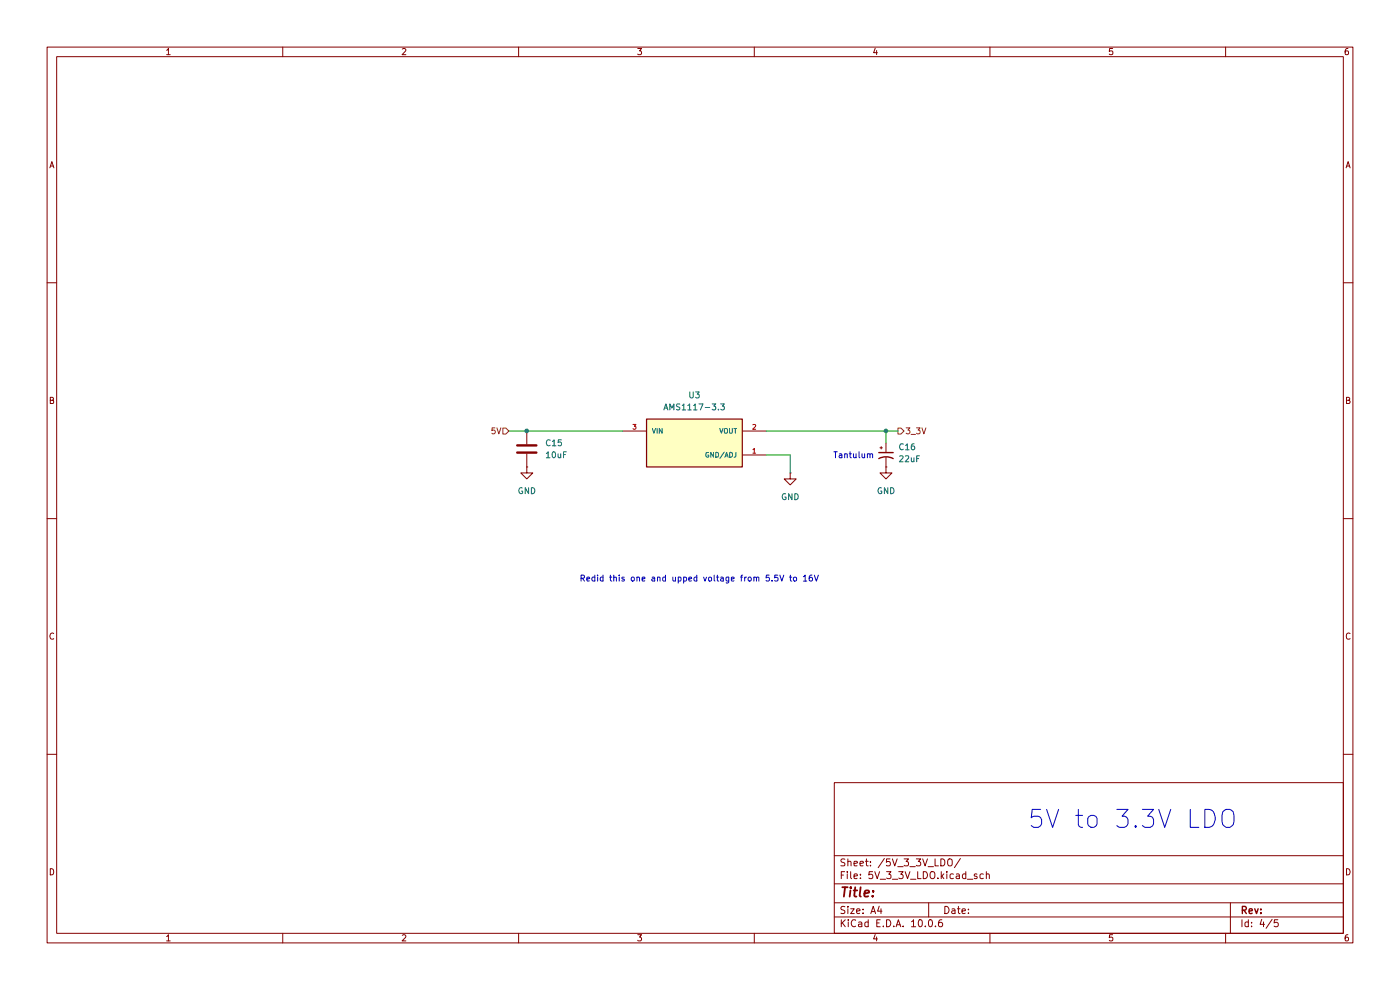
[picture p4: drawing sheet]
(kicad_sch
 (version 20260306)
 (generator "eeschema")
 (generator_version "10.0")
 (paper "A4")
 (lib_symbols
  (symbol "Device:C"
   (pin_numbers (hide yes))
   (pin_names
    (offset 0.254)) (exclude_from_sim no) (in_bom yes) (on_board yes)
   (in_pos_files yes)
   (duplicate_pin_numbers_are_jumpers no)
   (property "Reference" "C" (at 0.635 2.54 0) (show_name no) (do_not_autoplace no) (effects (font (size 1.27 1.27)) (justify left)))
   (property "Value" "C" (at 0.635 -2.54 0) (show_name no) (do_not_autoplace no) (effects (font (size 1.27 1.27)) (justify left)))
   (property "Footprint" "" (at 0.9652 -3.81 0) (show_name no) (do_not_autoplace no) (hide yes) (effects (font (size 1.27 1.27))))
   (property "Datasheet" "" (at 0 0 0) (show_name no) (do_not_autoplace no) (hide yes) (effects (font (size 1.27 1.27))))
   (property "Description" "Unpolarized capacitor" (at 0 0 0) (show_name no) (do_not_autoplace no) (hide yes) (effects (font (size 1.27 1.27))))
   (symbol "C_0_1"
    (polyline (pts (xy -2.032 0.762) (xy 2.032 0.762)) (stroke (width 0.508) (type default)) (fill (type none)))
    (polyline (pts (xy -2.032 -0.762) (xy 2.032 -0.762)) (stroke (width 0.508) (type default)) (fill (type none))))
   (symbol "C_1_1"
    (pin passive line (at 0 3.81 270) (length 2.794) (name "" (effects (font (size 1.27 1.27)))) (number "1" (effects (font (size 1.27 1.27)))))
    (pin passive line (at 0 -3.81 90) (length 2.794) (name "" (effects (font (size 1.27 1.27)))) (number "2" (effects (font (size 1.27 1.27))))))
   (embedded_fonts no))
  (symbol "Device:C_Polarized_Small_US"
   (pin_numbers (hide yes))
   (pin_names
    (offset 0.254) (hide yes)) (exclude_from_sim no) (in_bom yes) (on_board yes)
   (in_pos_files yes)
   (duplicate_pin_numbers_are_jumpers no)
   (property "Reference" "C" (at 0.254 1.778 0) (show_name no) (do_not_autoplace no) (effects (font (size 1.27 1.27)) (justify left)))
   (property "Value" "C_Polarized_Small_US" (at 0.254 -2.032 0) (show_name no) (do_not_autoplace no) (effects (font (size 1.27 1.27)) (justify left)))
   (property "Footprint" "" (at 0 0 0) (show_name no) (do_not_autoplace no) (hide yes) (effects (font (size 1.27 1.27))))
   (property "Datasheet" "" (at 0 0 0) (show_name no) (do_not_autoplace no) (hide yes) (effects (font (size 1.27 1.27))))
   (property "Description" "Polarized capacitor, small US symbol" (at 0 0 0) (show_name no) (do_not_autoplace no) (hide yes) (effects (font (size 1.27 1.27))))
   (symbol "C_Polarized_Small_US_0_1"
    (polyline (pts (xy -1.524 0.508) (xy 1.524 0.508)) (stroke (width 0.3048) (type default)) (fill (type none)))
    (polyline (pts (xy -1.27 1.524) (xy -0.762 1.524)) (stroke (width 0) (type default)) (fill (type none)))
    (polyline (pts (xy -1.016 1.27) (xy -1.016 1.778)) (stroke (width 0) (type default)) (fill (type none)))
    (arc (start -1.524 -0.762) (mid 0 -0.3734) (end 1.524 -0.762) (stroke (width 0.3048) (type default)) (fill (type none))))
   (symbol "C_Polarized_Small_US_1_1"
    (pin passive line (at 0 2.54 270) (length 2.032) (name "" (effects (font (size 1.27 1.27)))) (number "1" (effects (font (size 1.27 1.27)))))
    (pin passive line (at 0 -2.54 90) (length 2.032) (name "" (effects (font (size 1.27 1.27)))) (number "2" (effects (font (size 1.27 1.27))))))
   (embedded_fonts no))
  (symbol "PDB:AMS1117-3.3"
   (pin_names
    (offset 1.016)) (exclude_from_sim no) (in_bom yes) (on_board yes)
   (in_pos_files yes)
   (duplicate_pin_numbers_are_jumpers no)
   (property "Reference" "U" (at -10.16 5.588 0) (show_name no) (do_not_autoplace no) (effects (font (size 1.27 1.27)) (justify left bottom)))
   (property "Value" "AMS1117-3.3" (at -10.16 -8.128 0) (show_name no) (do_not_autoplace no) (effects (font (size 1.27 1.27)) (justify left bottom)))
   (property "Footprint" "AMS1117-3.3:SOT229P700X180-4N" (at 0 0 0) (show_name no) (do_not_autoplace no) (hide yes) (effects (font (size 1.27 1.27)) (justify bottom)))
   (property "Datasheet" "https://s3.amazonaws.com/snapeda/datasheet/AMS1117-33_Advanced_Monolithic_Systems.pdf" (at 0 0 0) (show_name no) (do_not_autoplace no) (hide yes) (effects (font (size 1.27 1.27)) (justify bottom)))
   (property "Description" "IC" (at 0 0 0) (show_name no) (do_not_autoplace no) (hide yes) (effects (font (size 1.27 1.27)) (justify bottom)))
   (property "DATASHEET_URL" "https://s3.amazonaws.com/snapeda/datasheet/AMS1117-33_Advanced_Monolithic_Systems.pdf" (at 0 0 0) (show_name no) (do_not_autoplace no) (hide yes) (effects (font (size 1.27 1.27)) (justify bottom)))
   (property "MANUFACTURER" "ams AG" (at 0 0 0) (show_name no) (do_not_autoplace no) (hide yes) (effects (font (size 1.27 1.27)) (justify bottom)))
   (property "MAXIMUM_PACKAGE_HEIGHT" "1.8 mm" (at 0 0 0) (show_name no) (do_not_autoplace no) (hide yes) (effects (font (size 1.27 1.27)) (justify bottom)))
   (property "MPN" "AMS1117-3.3" (at 0 0 0) (show_name no) (do_not_autoplace no) (hide yes) (effects (font (size 1.27 1.27)) (justify bottom)))
   (property "Package" "SOT-223 Seeed Technology" (at 0 0 0) (show_name no) (do_not_autoplace no) (hide yes) (effects (font (size 1.27 1.27)) (justify bottom)))
   (property "SNAPEDA_PACKAGE_ID" "71280" (at 0 0 0) (show_name no) (do_not_autoplace no) (hide yes) (effects (font (size 1.27 1.27)) (justify bottom)))
   (property "SOURCE_URL" "https://www.snapeda.com/parts/AMS1117-3.3/ams/view-part/" (at 0 0 0) (show_name no) (do_not_autoplace no) (hide yes) (effects (font (size 1.27 1.27)) (justify bottom)))
   (property "STANDARD" "IPC 7351B" (at 0 0 0) (show_name no) (do_not_autoplace no) (hide yes) (effects (font (size 1.27 1.27)) (justify bottom)))
   (symbol "AMS1117-3.3_0_0"
    (rectangle (start -10.16 -5.08) (end 10.16 5.08) (stroke (width 0.254) (type default)) (fill (type background)))
    (pin power_in line (at 15.24 -2.54 180) (length 5.08) (name "GND/ADJ" (effects (font (size 1.016 1.016)))) (number "1" (effects (font (size 1.016 1.016)))))
    (pin output line (at 15.24 2.54 180) (length 5.08) (name "VOUT" (effects (font (size 1.016 1.016)))) (number "2" (effects (font (size 1.016 1.016)))))
    (pin input line (at -15.24 2.54 0) (length 5.08) (name "VIN" (effects (font (size 1.016 1.016)))) (number "3" (effects (font (size 1.016 1.016))))))
   (embedded_fonts no))
  (symbol "power:GND"
   (power global)
   (pin_numbers (hide yes))
   (pin_names
    (offset 0) (hide yes)) (exclude_from_sim no) (in_bom yes) (on_board yes)
   (in_pos_files yes)
   (duplicate_pin_numbers_are_jumpers no)
   (property "Reference" "#PWR" (at 0 -6.35 0) (show_name no) (do_not_autoplace no) (hide yes) (effects (font (size 1.27 1.27))))
   (property "Value" "GND" (at 0 -3.81 0) (show_name no) (do_not_autoplace no) (effects (font (size 1.27 1.27))))
   (property "Footprint" "" (at 0 0 0) (show_name no) (do_not_autoplace no) (hide yes) (effects (font (size 1.27 1.27))))
   (property "Datasheet" "" (at 0 0 0) (show_name no) (do_not_autoplace no) (hide yes) (effects (font (size 1.27 1.27))))
   (property "Description" "Power symbol creates a global label with name \"GND\" , ground" (at 0 0 0) (show_name no) (do_not_autoplace no) (hide yes) (effects (font (size 1.27 1.27))))
   (symbol "GND_0_1"
    (polyline (pts (xy 0 0) (xy 0 -1.27) (xy 1.27 -1.27) (xy 0 -2.54) (xy -1.27 -1.27) (xy 0 -1.27)) (stroke (width 0) (type default)) (fill (type none))))
   (symbol "GND_1_1"
    (pin power_in line (at 0 0 270) (length 0) (name "" (effects (font (size 1.27 1.27)))) (number "1" (effects (font (size 1.27 1.27))))))
   (embedded_fonts no)))
 (text "5V to 3.3V LDO"
  (exclude_from_sim no)
  (at 240.284 173.99 0)
  (effects (font (size 3.81 3.81))))
 (text "Redid this one and upped voltage from 5.5V to 16V"
  (exclude_from_sim no)
  (at 148.336 122.936 0)
  (effects (font (size 1.27 1.27))))
 (text "Tantulum"
  (exclude_from_sim no)
  (at 181.102 96.774 0)
  (effects (font (size 1.27 1.27))))
 (junction
  (at 111.76 91.44)
  (diameter 0)
  (color 0 0 0 0))
 (junction
  (at 187.96 91.44)
  (diameter 0)
  (color 0 0 0 0))
 (wire
  (pts (xy 111.76 91.44) (xy 132.08 91.44))
  (stroke (width 0) (type default)))
 (wire
  (pts (xy 107.95 91.44) (xy 111.76 91.44))
  (stroke (width 0) (type default)))
 (wire
  (pts (xy 167.64 96.52) (xy 167.64 100.33))
  (stroke (width 0) (type default)))
 (wire
  (pts (xy 162.56 96.52) (xy 167.64 96.52))
  (stroke (width 0) (type default)))
 (wire
  (pts (xy 187.96 91.44) (xy 187.96 93.98))
  (stroke (width 0) (type default)))
 (wire
  (pts (xy 162.56 91.44) (xy 187.96 91.44))
  (stroke (width 0) (type default)))
 (wire
  (pts (xy 187.96 91.44) (xy 190.5 91.44))
  (stroke (width 0) (type default)))
 (hierarchical_label "5V"
  (shape input)
  (at 107.95 91.44 180)
  (effects (font (size 1.27 1.27)) (justify right)))
 (hierarchical_label "3_3V"
  (shape output)
  (at 190.5 91.44 0)
  (effects (font (size 1.27 1.27)) (justify left)))
 (symbol
  (lib_id "power:GND")
  (at 111.76 99.06 0)
  (unit 1)
  (body_style 1)
  (exclude_from_sim no)
  (in_bom yes)
  (on_board yes)
  (in_pos_files yes)
  (dnp no)
  (fields_autoplaced yes)
  (property "Reference" "#PWR020" (at 111.76 105.41 0) (hide yes) (show_name no) (do_not_autoplace no) (effects (font (size 1.27 1.27))))
  (property "Value" "GND" (at 111.76 104.14 0) (show_name no) (do_not_autoplace no) (effects (font (size 1.27 1.27))))
  (property "Footprint" "" (at 111.76 99.06 0) (hide yes) (show_name no) (do_not_autoplace no) (effects (font (size 1.27 1.27))))
  (property "Datasheet" "" (at 111.76 99.06 0) (hide yes) (show_name no) (do_not_autoplace no) (effects (font (size 1.27 1.27))))
  (property "Description" "Power symbol creates a global label with name \"GND\" , ground" (at 111.76 99.06 0) (hide yes) (show_name no) (do_not_autoplace no) (effects (font (size 1.27 1.27))))
  (pin "1"))
 (symbol
  (lib_id "Device:C")
  (at 111.76 95.25 0)
  (unit 1)
  (body_style 1)
  (exclude_from_sim no)
  (in_bom yes)
  (on_board yes)
  (in_pos_files yes)
  (dnp no)
  (fields_autoplaced yes)
  (property "Reference" "C15" (at 115.57 93.9799 0) (show_name no) (do_not_autoplace no) (effects (font (size 1.27 1.27)) (justify left)))
  (property "Value" "10uF" (at 115.57 96.5199 0) (show_name no) (do_not_autoplace no) (effects (font (size 1.27 1.27)) (justify left)))
  (property "Footprint" "DCQ0006A" (at 112.7252 99.06 0) (hide yes) (show_name no) (do_not_autoplace no) (effects (font (size 1.27 1.27))))
  (property "Datasheet" "" (at 111.76 95.25 0) (hide yes) (show_name no) (do_not_autoplace no) (effects (font (size 1.27 1.27))))
  (property "Description" "Unpolarized capacitor" (at 111.76 95.25 0) (hide yes) (show_name no) (do_not_autoplace no) (effects (font (size 1.27 1.27))))
  (pin "1")
  (pin "2"))
 (symbol
  (lib_id "power:GND")
  (at 167.64 100.33 0)
  (unit 1)
  (body_style 1)
  (exclude_from_sim no)
  (in_bom yes)
  (on_board yes)
  (in_pos_files yes)
  (dnp no)
  (fields_autoplaced yes)
  (property "Reference" "#PWR022" (at 167.64 106.68 0) (hide yes) (show_name no) (do_not_autoplace no) (effects (font (size 1.27 1.27))))
  (property "Value" "GND" (at 167.64 105.41 0) (show_name no) (do_not_autoplace no) (effects (font (size 1.27 1.27))))
  (property "Footprint" "" (at 167.64 100.33 0) (hide yes) (show_name no) (do_not_autoplace no) (effects (font (size 1.27 1.27))))
  (property "Datasheet" "" (at 167.64 100.33 0) (hide yes) (show_name no) (do_not_autoplace no) (effects (font (size 1.27 1.27))))
  (property "Description" "Power symbol creates a global label with name \"GND\" , ground" (at 167.64 100.33 0) (hide yes) (show_name no) (do_not_autoplace no) (effects (font (size 1.27 1.27))))
  (pin "1"))
 (symbol
  (lib_id "power:GND")
  (at 187.96 99.06 0)
  (unit 1)
  (body_style 1)
  (exclude_from_sim no)
  (in_bom yes)
  (on_board yes)
  (in_pos_files yes)
  (dnp no)
  (fields_autoplaced yes)
  (property "Reference" "#PWR021" (at 187.96 105.41 0) (hide yes) (show_name no) (do_not_autoplace no) (effects (font (size 1.27 1.27))))
  (property "Value" "GND" (at 187.96 104.14 0) (show_name no) (do_not_autoplace no) (effects (font (size 1.27 1.27))))
  (property "Footprint" "" (at 187.96 99.06 0) (hide yes) (show_name no) (do_not_autoplace no) (effects (font (size 1.27 1.27))))
  (property "Datasheet" "" (at 187.96 99.06 0) (hide yes) (show_name no) (do_not_autoplace no) (effects (font (size 1.27 1.27))))
  (property "Description" "Power symbol creates a global label with name \"GND\" , ground" (at 187.96 99.06 0) (hide yes) (show_name no) (do_not_autoplace no) (effects (font (size 1.27 1.27))))
  (pin "1"))
 (symbol
  (lib_id "Device:C_Polarized_Small_US")
  (at 187.96 96.52 0)
  (unit 1)
  (body_style 1)
  (exclude_from_sim no)
  (in_bom yes)
  (on_board yes)
  (in_pos_files yes)
  (dnp no)
  (fields_autoplaced yes)
  (property "Reference" "C16" (at 190.5 94.8181 0) (show_name no) (do_not_autoplace no) (effects (font (size 1.27 1.27)) (justify left)))
  (property "Value" "22uF" (at 190.5 97.3581 0) (show_name no) (do_not_autoplace no) (effects (font (size 1.27 1.27)) (justify left)))
  (property "Footprint" "Package_TO_SOT_SMD:SOT-23" (at 187.96 96.52 0) (hide yes) (show_name no) (do_not_autoplace no) (effects (font (size 1.27 1.27))))
  (property "Datasheet" "" (at 187.96 96.52 0) (hide yes) (show_name no) (do_not_autoplace no) (effects (font (size 1.27 1.27))))
  (property "Description" "Polarized capacitor, small US symbol" (at 187.96 96.52 0) (hide yes) (show_name no) (do_not_autoplace no) (effects (font (size 1.27 1.27))))
  (pin "1")
  (pin "2"))
 (symbol
  (lib_id "PDB:AMS1117-3.3")
  (at 147.32 93.98 0)
  (unit 1)
  (body_style 1)
  (exclude_from_sim no)
  (in_bom yes)
  (on_board yes)
  (in_pos_files yes)
  (dnp no)
  (fields_autoplaced yes)
  (property "Reference" "U3" (at 147.32 83.82 0) (show_name no) (do_not_autoplace no) (effects (font (size 1.27 1.27))))
  (property "Value" "AMS1117-3.3" (at 147.32 86.36 0) (show_name no) (do_not_autoplace no) (effects (font (size 1.27 1.27))))
  (property "Footprint" "AMS1117-3.3:SOT229P700X180-4N" (at 147.32 93.98 0) (hide yes) (show_name no) (do_not_autoplace no) (effects (font (size 1.27 1.27)) (justify bottom)))
  (property "Datasheet" "https://s3.amazonaws.com/snapeda/datasheet/AMS1117-33_Advanced_Monolithic_Systems.pdf" (at 147.32 93.98 0) (hide yes) (show_name no) (do_not_autoplace no) (effects (font (size 1.27 1.27)) (justify bottom)))
  (property "Description" "IC" (at 147.32 93.98 0) (hide yes) (show_name no) (do_not_autoplace no) (effects (font (size 1.27 1.27)) (justify bottom)))
  (property "DATASHEET_URL" "https://s3.amazonaws.com/snapeda/datasheet/AMS1117-33_Advanced_Monolithic_Systems.pdf" (at 147.32 93.98 0) (hide yes) (show_name no) (do_not_autoplace no) (effects (font (size 1.27 1.27)) (justify bottom)))
  (property "MANUFACTURER" "ams AG" (at 147.32 93.98 0) (hide yes) (show_name no) (do_not_autoplace no) (effects (font (size 1.27 1.27)) (justify bottom)))
  (property "MAXIMUM_PACKAGE_HEIGHT" "1.8 mm" (at 147.32 93.98 0) (hide yes) (show_name no) (do_not_autoplace no) (effects (font (size 1.27 1.27)) (justify bottom)))
  (property "MPN" "AMS1117-3.3" (at 147.32 93.98 0) (hide yes) (show_name no) (do_not_autoplace no) (effects (font (size 1.27 1.27)) (justify bottom)))
  (property "Package" "SOT-223 Seeed Technology" (at 147.32 93.98 0) (hide yes) (show_name no) (do_not_autoplace no) (effects (font (size 1.27 1.27)) (justify bottom)))
  (property "SNAPEDA_PACKAGE_ID" "71280" (at 147.32 93.98 0) (hide yes) (show_name no) (do_not_autoplace no) (effects (font (size 1.27 1.27)) (justify bottom)))
  (property "SOURCE_URL" "https://www.snapeda.com/parts/AMS1117-3.3/ams/view-part/" (at 147.32 93.98 0) (hide yes) (show_name no) (do_not_autoplace no) (effects (font (size 1.27 1.27)) (justify bottom)))
  (property "STANDARD" "IPC 7351B" (at 147.32 93.98 0) (hide yes) (show_name no) (do_not_autoplace no) (effects (font (size 1.27 1.27)) (justify bottom)))
  (pin "2")
  (pin "3")
  (pin "1")))
